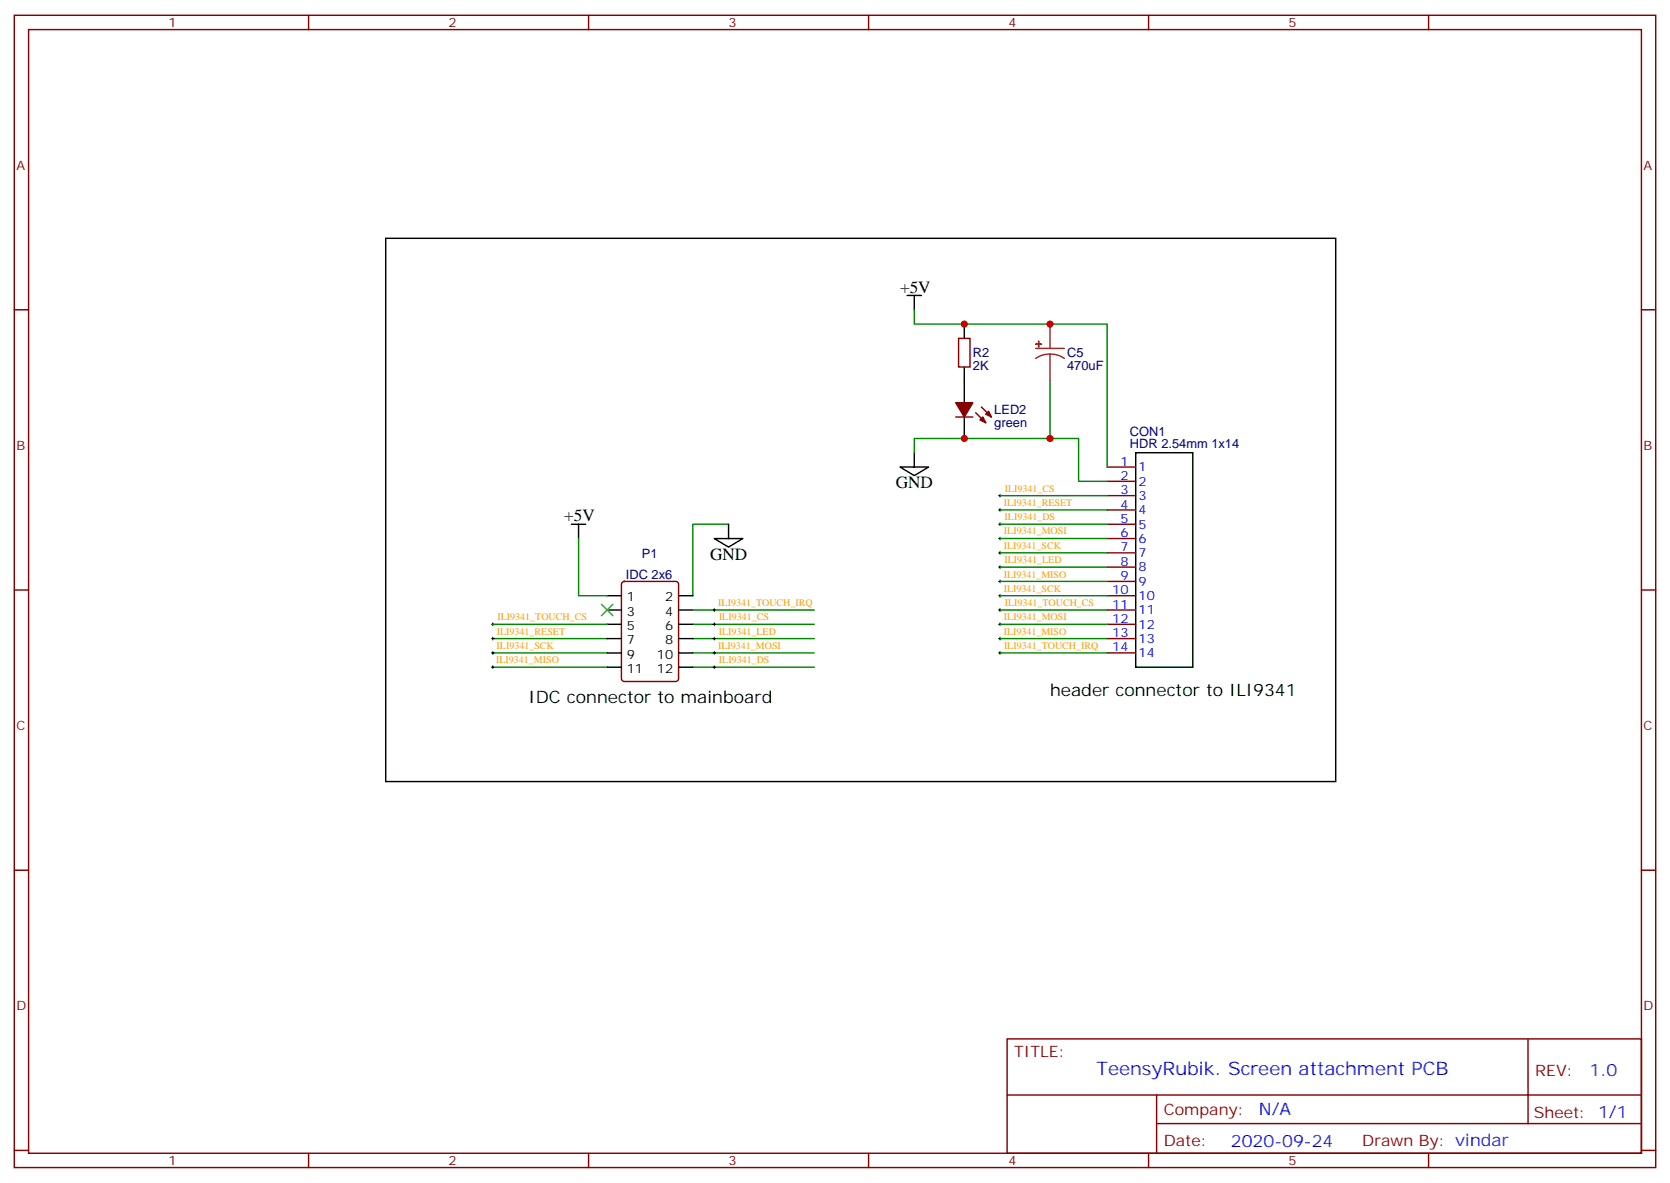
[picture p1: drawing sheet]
<svg xmlns="http://www.w3.org/2000/svg" width="412mm" height="292mm" viewBox="0 0 412 292" stroke-linecap="round" stroke-linejoin="round" font-family="sans-serif">
<g fill="none" stroke="#870000" stroke-width=".35">
<path d="M3.5 3.8h405.4v284.3h-405.4zM7.1 7.3h398.2v277.3h-398.2zM76.2 3.8v3.5M145.3 3.8v3.5M214.5 3.8v3.5M283.6 3.8v3.5M352.8 3.8v3.5M3.5 76.4h3.6M405.3 76.4h3.6M236.7 83.5h2.8v7.1h-2.8zM236 102.9h4.2M240.9 101.8l2.5 2.5"/>
<path d="M242.4 100.4l2.4 2.5M273.4 115.3h7.1M273.4 118.8h7.1M273.4 122.3h7.1M273.4 125.8h7.1M273.4 129.4h7.1M273.4 132.9h7.1M273.4 136.4h7.1M273.4 139.9h7.1M3.5 145.6h3.6M153.7 143.7l.5-.2h12.7a.71 .71 0 0 1 .7 .7v23.3a.76 .76 0 0 1-.7 .7h-12.7a.76 .76 0 0 1-.7-.7v-23.3zM273.4 143.5h7.1"/>
<path d="M273.4 147h7.1M273.4 150.5h7.1M273.4 154.1h7.1M273.4 157.6h7.1M405.3 145.6h3.6M273.4 161.1h7.1M3.5 214.7h3.6M405.3 214.7h3.6M248.7 256.4h156.6v28.2h-156.6zM377.3 256.4v20.9M248.7 270.2h156.5M285.6 277.3h119.6"/>
<path d="M285.6 270.2v14.1M3.5 283.9h3.6M76.2 284.6v3.5M145.3 284.6v3.5M214.5 284.6v3.5M283.6 284.6v3.5M352.8 284.6v3.5M405.3 283.9h3.6"/>
</g>
<g fill="none" stroke="#008700" stroke-width=".35">
<path d="M225.8 76.4v3.6h47.6v35.3M259.3 94.1v14.1M225.8 111.7v-3.5h40.5v10.6h7.1M142.9 132.9v14.1h7M179.9 129.4h-8.8v17.6M246.9 122.3h26.5M246.9 125.8h26.5M246.9 129.4h26.5M246.9 132.9h26.5M246.9 136.4h26.5M246.9 139.9h26.5M121.7 157.6h28.2"/>
<path d="M121.7 154.1h28.2M171.1 157.6h30M171.1 154.1h30M171.1 150.5h30M246.9 157.6h26.5M246.9 143.5h26.5M246.9 147h26.5M246.9 150.5h26.5M246.9 154.1h26.5M121.7 164.6h28.2M121.7 161.1h28.2M171.1 164.6h30"/>
<path d="M171.1 161.1h30M246.9 161.1h26.5"/>
</g>
<g fill="none" stroke="#000" stroke-width=".35">
<path d="M224 72.9h3.5M225.8 72.9v3.5M238.1 80v3.5M238.1 90.6v8.8M222.2 115.3h7.1l-3.5 2.1zM225.8 111.7v3.6M238.1 102.9v5.3M280.5 111.7h14.1v52.9h-14.1zM141.1 129.4h3.5M142.9 129.4v3.5M176.4 132.9h7l-3.5 2.1zM179.9 129.4v3.5"/>
<path d="M149.9 147h3.6M149.9 150.5h3.6M149.9 154.1h3.6M149.9 157.6h3.6M167.6 147h3.5M167.6 150.5h3.5M167.6 154.1h3.5M167.6 157.6h3.5M149.9 164.6h3.6M149.9 161.1h3.6M167.6 164.6h3.5M167.6 161.1h3.5"/>
</g>
<g fill="none" stroke="#000" stroke-width=".25">
<path d="M246.6 122.3h.7M246.6 125.8h.7M246.6 129.4h.7M246.6 132.9h.7M246.6 136.4h.7M246.6 139.9h.7M246.9 122v.7M246.9 125.5v.7M246.9 129v.7M246.9 132.5v.7M246.9 136.1v.7M246.9 139.6v.7"/>
<path d="M121.4 154.1h.7M121.4 157.6h.7M121.7 153.7v.7M121.7 157.2v.7M176 150.5h.7M176 154.1h.7M176 157.6h.7M176.4 150.2v.7M176.4 153.7v.7M176.4 157.2v.7M246.6 150.5h.7M246.6 154.1h.7"/>
<path d="M246.6 157.6h.7M246.6 143.5h.7M246.6 147h.7M246.9 143.1v.7M246.9 146.6v.8M246.9 150.2v.7M246.9 153.7v.7M246.9 157.2v.7M121.4 164.6h.7M121.4 161.1h.7M121.7 160.8v.7M121.7 164.3v.7"/>
<path d="M176 164.6h.7M176 161.1h.7M176.4 160.8v.7M176.4 164.3v.7M246.6 161.1h.7M246.9 160.8v.7"/>
</g>
<g fill="#870000" stroke="#870000" stroke-width=".35">
<path d="M236 99.4h4.2l-2.1 3.5z"/>
<path d="M242 103.6l.7-.7 .7 1.4z"/>
<path d="M244.1 101.5l.7 1.4-1.4-.7z"/>
</g>
<g fill="#8c2424" stroke="#8c2424" stroke-width=".35">
<path d="M256.5 84.2v1.4z"/>
<path d="M255.8 84.9h1.4z"/>
</g>
<path d="M259.3 80v6M255.8 86h7M259.3 87.4l-1.9 .2-1.6 .8M259.3 87.4l1.8 .2 1.7 .8M259.3 87.4v6.7" fill="none" stroke="#8c2424" stroke-width=".35"/>
<path d="M148.5 149.1l2.8 2.8M151.3 149.1l-2.8 2.8" fill="none" stroke="#3c3" stroke-width=".35"/>
<g fill="#c00">
<circle cx="238.1" cy="80" r=".88"/>
<circle cx="259.3" cy="80" r=".88"/>
<circle cx="259.3" cy="108.2" r=".88"/>
<circle cx="238.1" cy="108.2" r=".88"/>
</g>
<path d="M95.2 58.8h234.6v134.1h-234.6z" fill="none" stroke="#000" stroke-width=".35"/>
<text font-size="4.6" fill="#00f" x="270.8" y="265.4">TeensyRubik. Screen attachment PCB</text>
<g font-size="4.2">
<text x="222.2" y="72.2">+5V</text>
<text x="221.2" y="120.5">GND</text>
<text x="139.3" y="128.7">+5V</text>
<text x="175.3" y="138.2">GND</text>
<text x="130.5" y="173.5">IDC connector to mainboard</text>
<text x="259.3" y="171.7">header connector to ILI9341</text>
</g>
<g font-size="4.2" fill="#00f">
<text x="392.5" y="265.6">1.0</text>
<text x="310.9" y="275.2">N/A</text>
<text x="304" y="283">2020-09-24</text>
</g>
<g font-size="3.9" fill="#800">
<text x="250.5" y="260.9">TITLE:</text>
<text x="379.1" y="265.6">REV:</text>
<text x="287.4" y="275.1">Company:</text>
<text x="378.7" y="275.8">Sheet: 1/1</text>
<text x="287.4" y="282.8">Date:</text>
<text x="336.4" y="282.9">Drawn By: vindar</text>
</g>
<g font-size="3.2" fill="#800">
<text x="41.6" y="6.8">1</text>
<text x="110.8" y="6.8">2</text>
<text x="179.9" y="6.8">3</text>
<text x="249.1" y="6.8">4</text>
<text x="318.2" y="6.8">5</text>
<text x="4.1" y="41.9">A</text>
<text x="405.9" y="41.9">A</text>
<text x="4.1" y="111">B</text>
<text x="405.9" y="111">B</text>
<text x="4.1" y="180.2">C</text>
<text x="405.9" y="180.2">C</text>
<text x="4.1" y="249.3">D</text>
<text x="405.9" y="249.3">D</text>
<text x="41.6" y="287.6">1</text>
<text x="110.8" y="287.6">2</text>
<text x="179.9" y="287.6">3</text>
<text x="249.1" y="287.6">4</text>
<text x="318.2" y="287.6">5</text>
</g>
<g font-size="3.2" fill="#000080">
<text x="240.2" y="88.2">R2</text>
<text x="263.5" y="88.2">C5</text>
<text x="240.2" y="91.4">2K</text>
<text x="263.5" y="91.4">470uF</text>
<text x="245.5" y="105.5">green</text>
<text x="245.5" y="102.3">LED2</text>
<text x="279" y="107.6">CON1</text>
<text x="279" y="110.5">HDR 2.54mm 1x14</text>
<text x="158.5" y="137.6">P1</text>
<text x="154.6" y="142.9">IDC 2x6</text>
</g>
<g font-size="3.2" fill="#00f">
<text x="276.7" y="114.9">1</text>
<text x="276.7" y="118.4">2</text>
<text x="281.2" y="116.3">1</text>
<text x="281.2" y="119.8">2</text>
<text x="276.7" y="122">3</text>
<text x="276.7" y="125.5">4</text>
<text x="281.2" y="123.4">3</text>
<text x="276.7" y="129">5</text>
<text x="281.2" y="126.9">4</text>
<text x="281.2" y="130.4">5</text>
<text x="276.7" y="132.5">6</text>
<text x="276.7" y="136.1">7</text>
<text x="281.2" y="133.9">6</text>
<text x="281.2" y="137.5">7</text>
<text x="276.7" y="139.6">8</text>
<text x="276.7" y="143.1">9</text>
<text x="281.2" y="141">8</text>
<text x="274.7" y="146.6">10</text>
<text x="281.2" y="144.5">9</text>
<text x="281.2" y="148.1">10</text>
<text x="274.7" y="150.2">11</text>
<text x="274.7" y="153.7">12</text>
<text x="281.2" y="151.6">11</text>
<text x="281.2" y="155.1">12</text>
<text x="274.7" y="157.2">13</text>
<text x="274.7" y="160.8">14</text>
<text x="281.2" y="158.6">13</text>
<text x="281.2" y="162.2">14</text>
</g>
<g font-size="3.2">
<text x="154.8" y="148.4">1</text>
<text x="164.2" y="148.4">2</text>
<text x="154.8" y="151.9">3</text>
<text x="154.8" y="155.5">5</text>
<text x="164.2" y="155.5">6</text>
<text x="164.2" y="151.9">4</text>
<text x="154.8" y="159">7</text>
<text x="164.2" y="159">8</text>
<text x="154.8" y="162.5">9</text>
<text x="154.8" y="166.1">11</text>
<text x="162.2" y="166.1">12</text>
<text x="162.2" y="162.5">10</text>
</g>
<g font-size="2.5" fill="#f90">
<text x="247.9" y="124.9">ILI9341_RESET</text>
<text x="248.1" y="121.3">ILI9341_CS</text>
<text x="247.9" y="131.9">ILI9341_MOSI</text>
<text x="248.1" y="128.4">ILI9341_DS</text>
<text x="247.9" y="135.5">ILI9341_SCK</text>
<text x="247.9" y="142.5">ILI9341_MISO</text>
<text x="248" y="139">ILI9341_LED</text>
<text x="177.4" y="149.5">ILI9341_TOUCH_IRQ</text>
<text x="247.9" y="146.1">ILI9341_SCK</text>
<text x="248.1" y="149.6">ILI9341_TOUCH_CS</text>
<text x="122.9" y="153.1">ILI9341_TOUCH_CS</text>
<text x="177.6" y="153.1">ILI9341_CS</text>
<text x="247.9" y="153">ILI9341_MOSI</text>
<text x="122.6" y="160.1">ILI9341_SCK</text>
<text x="122.7" y="156.6">ILI9341_RESET</text>
<text x="177.4" y="160.1">ILI9341_MOSI</text>
<text x="177.5" y="156.6">ILI9341_LED</text>
<text x="247.9" y="156.6">ILI9341_MISO</text>
<text x="247.9" y="160.1">ILI9341_TOUCH_IRQ</text>
<text x="122.5" y="163.6">ILI9341_MISO</text>
<text x="177.5" y="163.7">ILI9341_DS</text>
</g>
</svg>
